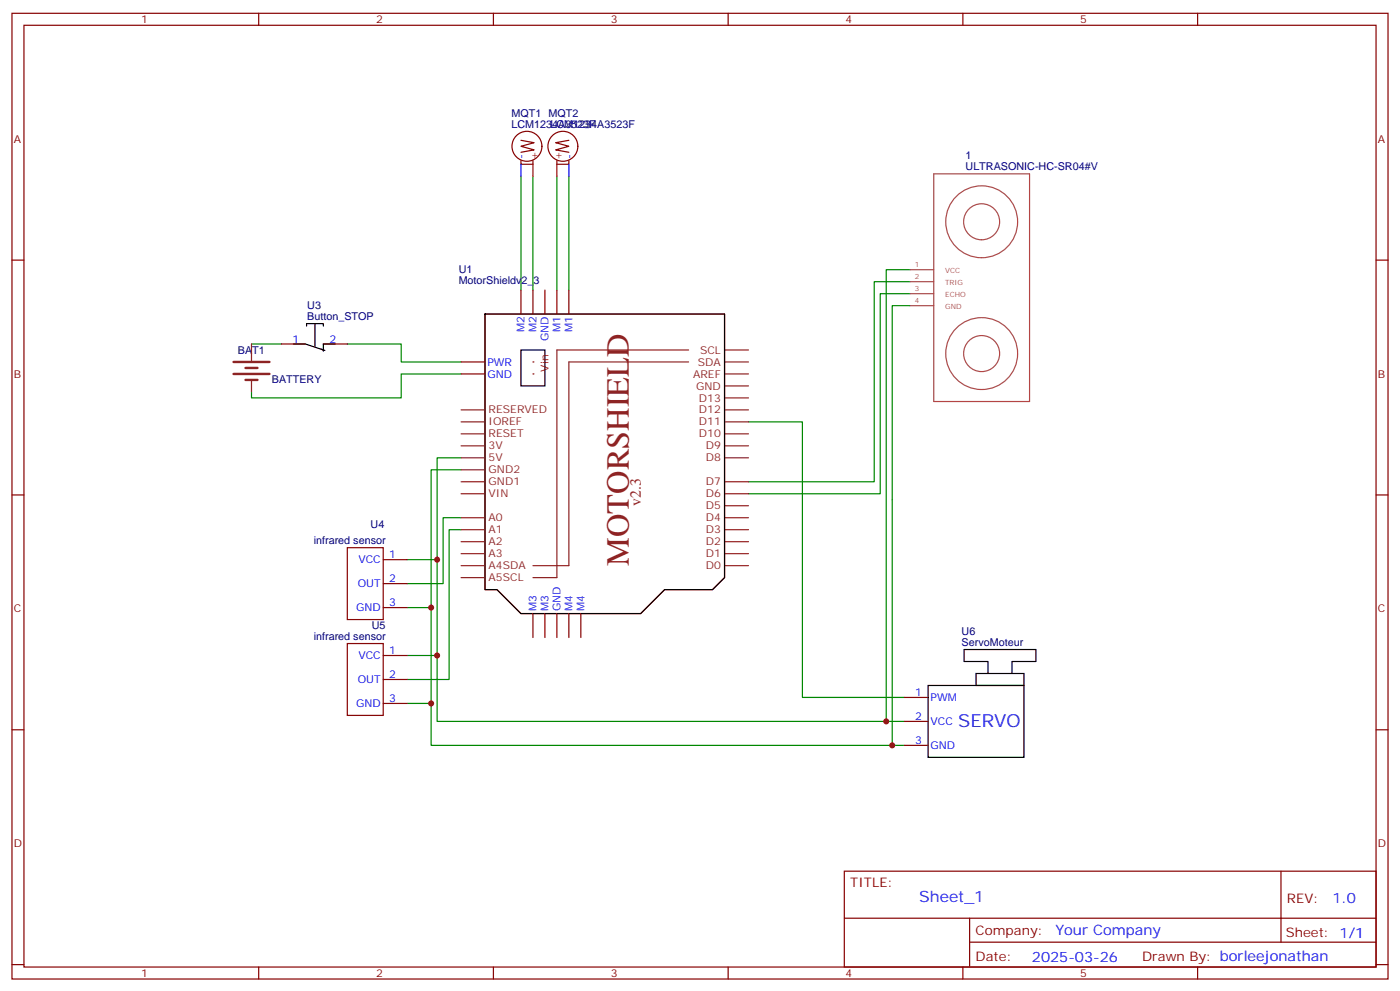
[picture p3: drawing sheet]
<svg xmlns="http://www.w3.org/2000/svg" width="412mm" height="292mm" viewBox="0 0 412 292" stroke-linecap="round" stroke-linejoin="round" font-family="sans-serif">
<g fill="none" stroke="#870000" stroke-width=".35">
<path d="M3.5 3.9h405.4v284.4h-405.4zM7.1 7.4h398.2v277.3h-398.2zM76.2 3.9v3.5M145.3 3.9v3.5M214.5 3.9v3.5M283.6 3.9v3.5M352.8 3.9v3.5M3.5 76.6h3.6M405.3 76.6h3.6M3.5 145.7h3.6M405.3 145.7h3.6M3.5 214.9h3.6"/>
<path d="M405.3 214.9h3.6M248.7 256.5h156.6v28.2h-156.6zM377.3 256.5v20.9M248.7 270.4h156.5M285.6 277.4h119.6M285.6 270.4v14.1M3.5 284h3.6M76.2 284.7v3.6M145.3 284.7v3.6M214.5 284.7v3.6M283.6 284.7v3.6M352.8 284.7v3.6"/>
<path d="M405.3 284h3.6"/>
</g>
<g fill="none" stroke="#008700" stroke-width=".35">
<path d="M153.5 51.9v33.5M157 51.9v33.5M164 51.9v33.5M167.6 51.9v33.5M268.1 79.4h-7v133M268.1 82.9h-10.6v59h-37M268.1 86.5h-8.8v58.9h-38.8M268.1 90h-5.3v129.5M74.1 101.3h8.8M102.3 101.3h15.9v5.3h17.6M135.8 110.1h-17.6v7.1h-44.1v-1.8M135.8 134.8h-7v77.6h137.5"/>
<path d="M135.8 138.3h-8.8v81.2h139.3M220.5 124.2h15.9v81.2h29.9M135.8 156h-3.5v44.1h-12.4M135.8 152.4h-5.3v19.4h-10.6M119.9 164.8h8.9M119.9 178.9h7.1M119.9 193h8.9M119.9 207.1h7.1"/>
</g>
<g fill="#c00">
<circle cx="128.8" cy="164.8" r=".88"/>
<circle cx="128.8" cy="193" r=".88"/>
<circle cx="127" cy="178.9" r=".88"/>
<circle cx="127" cy="207.1" r=".88"/>
<circle cx="261.1" cy="212.4" r=".88"/>
<circle cx="262.8" cy="219.5" r=".88"/>
</g>
<g fill="none" stroke="#870000" stroke-width=".35">
<path d="M153.5 41.3l3.8 .7-3.8 1.1 3.8 1-3.8 .7M153.5 47.3v1.1h3.5v-1.1M164 47.3v1.1h3.6v-1.1M167.6 41.3l-3.9 .7 3.9 1.1-3.9 1 3.9 .7M153.5 85.4v7.1M157 85.4v7.1M160.5 85.4v7.1M164 85.4v7.1M167.6 85.4v7.1M82.9 101.3h7.1M95.2 101.3h7.1M135.8 110.1h7.1"/>
<path d="M135.8 106.6h7.1M102.3 161.3h10.6v21.1h-10.6zM112.9 164.8h7M112.9 171.8h7M112.9 178.9h7M102.3 189.5h10.6v21.1h-10.6zM112.9 193h7M157 180.7v7M160.5 180.7v7M164 180.7v7M167.6 180.7v7M171.1 180.7v7"/>
<path d="M112.9 200.1h7M112.9 207.1h7M266.3 205.4h7.1M266.3 212.4h7.1M266.3 219.5h7.1"/>
<circle cx="155.2" cy="43.1" r="4.4"/>
<circle cx="165.8" cy="43.1" r="4.4"/>
</g>
<path d="M157 48.4v3.5M164 48.4v3.5" fill="none" stroke="#f00" stroke-width=".35"/>
<path d="M153.5 48.4v3.5M167.6 48.4v3.5" fill="none" stroke="#00f" stroke-width=".35"/>
<path d="M68.8 106.6h10.6M68.8 110.1h10.6M72.3 108.3h3.5M72.3 111.9h3.5" fill="none" stroke="#8c2424" stroke-width=".71"/>
<g fill="none" stroke="#8c2424" stroke-width=".35">
<path d="M142.9 92.5h70.5v77.6l-3.5 3.5h-14.1l-7.1 7.1h-35.2l-7.1-7.1h-3.5zM74.1 101.3v4.9M74.1 111.9v3.5M202.8 103h-38.8v67.1h-7M202.8 106.6h-35.2v59.9h-10.6M213.4 103h7.1M213.4 106.6h7.1M213.4 117.2h7.1M213.4 113.6h7.1M213.4 110.1h7.1M135.8 134.8h7.1M135.8 131.3h7.1"/>
<path d="M135.8 127.7h7.1M135.8 124.2h7.1M135.8 120.7h7.1M135.8 138.3h7.1M213.4 134.8h7.1M213.4 131.3h7.1M213.4 127.7h7.1M213.4 124.2h7.1M213.4 120.7h7.1M135.8 159.5h7.1M135.8 156h7.1M135.8 152.4h7.1"/>
<path d="M135.8 145.4h7.1M135.8 141.9h7.1M213.4 159.5h7.1M213.4 156h7.1M213.4 152.4h7.1M213.4 148.9h7.1M213.4 145.4h7.1M213.4 141.9h7.1M135.8 170.1h7.1M135.8 166.5h7.1M135.8 163h7.1M213.4 166.5h7.1"/>
<path d="M213.4 163h7.1"/>
</g>
<path d="M90.3 96v-.7h4.9v.7M92.8 95.3v6.7M142.9 92.5h70.5v77.6l-3.5 3.5h-14.1l-7.1 7.1h-35.2l-7.1-7.1h-3.5zM86.4 101.3h3.6l5.2 1.7M94.6 102.8l1.1 .4M98.8 101.3h-3.6v2.1M287.5 198.3h14.1v3.5h-14.1zM291 198.3v-3.5h-7v-3.6h21.2v3.6h-7.1v3.5M273.4 201.8h28.2v21.2h-28.2z" fill="none" stroke="#000" stroke-width=".35"/>
<path d="M275.1 51.2h28.2v67h-28.2zM268.1 79.4h7M289.1 75.9a10.6 10.6 0 0 1-9.3-15.6 10.6 10.6 0 0 1 18.1-1 10.6 10.6 0 0 1-7.4 16.5l-1.3 .1M289.1 70.6a5.3 5.3 0 0 1-4.6-7.8 5.3 5.3 0 0 1 9-.6 5.3 5.3 0 0 1-3.5 8.3l-.8 .1M268.1 82.9h7M268.1 86.5h7M268.1 90h7M289.1 114.7a10.6 10.6 0 0 1-9.3-15.6 10.6 10.6 0 0 1 18.1-1 10.6 10.6 0 0 1-7.4 16.5l-1.3 .1M289.1 109.4a5.3 5.3 0 0 1-4.6-7.8 5.3 5.3 0 0 1 9-.6 5.3 5.3 0 0 1-3.5 8.3l-.8 .1" fill="none" stroke="#a64a4a" stroke-width=".35"/>
<g fill="#870000">
<circle cx="157" cy="106.6" r=".18"/>
<circle cx="157" cy="110.1" r=".18"/>
</g>
<path d="M153.5 103h7v10.6h-7z" fill="none" stroke="#000" stroke-width=".35"/>
<text font-size="9.5" fill="#8d2323" x="185.2" y="166.5" transform="rotate(-90 185.2 166.5)">MOTORSHIELD</text>
<text font-size="5.3" fill="#00f" x="282.2" y="214.1">SERVO</text>
<text font-size="4.6" fill="#8d2323" x="188.7" y="148.9" transform="rotate(-90 188.7 148.9)">v2.3</text>
<text font-size="4.6" fill="#00f" x="270.8" y="265.5">Sheet_1</text>
<g font-size="4.2" fill="#00f">
<text x="392.5" y="265.8">1.0</text>
<text x="310.9" y="275.3">Your Company</text>
<text x="304" y="283.1">2025-03-26</text>
</g>
<g font-size="3.9" fill="#800">
<text x="250.5" y="261.1">TITLE:</text>
<text x="379.1" y="265.8">REV:</text>
<text x="287.4" y="275.3">Company:</text>
<text x="378.7" y="275.9">Sheet: 1/1</text>
<text x="287.4" y="283">Date:</text>
<text x="336.4" y="283.1">Drawn By: borleejonathan</text>
</g>
<g font-size="3.2" fill="#800">
<text x="41.6" y="6.9">1</text>
<text x="110.8" y="6.9">2</text>
<text x="179.9" y="6.9">3</text>
<text x="249.1" y="6.9">4</text>
<text x="318.2" y="6.9">5</text>
<text x="4.1" y="42">A</text>
<text x="405.9" y="42">A</text>
<text x="4.1" y="111.2">B</text>
<text x="405.9" y="111.2">B</text>
<text x="4.1" y="180.3">C</text>
<text x="405.9" y="180.3">C</text>
<text x="4.1" y="249.4">D</text>
<text x="405.9" y="249.4">D</text>
<text x="41.6" y="287.7">1</text>
<text x="110.8" y="287.7">2</text>
<text x="179.9" y="287.7">3</text>
<text x="249.1" y="287.7">4</text>
<text x="318.2" y="287.7">5</text>
</g>
<g font-size="3.2" fill="#000080">
<text x="150.7" y="34.4">MQT1 MQT2</text>
<text x="150.7" y="37.6">LCM1234A3523F</text>
<text x="162.2" y="37.6">LCM1234A3523F</text>
<text x="284.4" y="46.9">1</text>
<text x="284.4" y="50.1">ULTRASONIC-HC-SR04#V</text>
<text x="135.1" y="83.6">MotorShieldv2_3</text>
<text x="135.1" y="80.4">U1</text>
<text x="90.5" y="94.2">Button_STOP</text>
<text x="90.5" y="91">U3</text>
<text x="70.1" y="104.2">BAT1</text>
<text x="80.1" y="112.6">BATTERY</text>
<text x="109.2" y="155.4">U4</text>
<text x="92.4" y="160.2">infrared sensor</text>
<text x="109.5" y="185.2">U5</text>
<text x="92.4" y="188.4">infrared sensor</text>
<text x="283.3" y="190.2">ServoMoteur</text>
<text x="283.3" y="187">U6</text>
</g>
<g font-size="3.2" fill="#00f">
<text x="154.5" y="46.7" transform="rotate(-90 154.5 46.7)">-</text>
<text x="168.6" y="46.7" transform="rotate(-90 168.6 46.7)">-</text>
<text x="86.2" y="100.9">1</text>
<text x="97" y="100.9">2</text>
<text x="154.5" y="97.9" transform="rotate(-90 154.5 97.9)">M2</text>
<text x="158" y="97.9" transform="rotate(-90 158 97.9)">M2</text>
<text x="161.6" y="100.4" transform="rotate(-90 161.6 100.4)">GND</text>
<text x="165.1" y="97.9" transform="rotate(-90 165.1 97.9)">M1</text>
<text x="168.6" y="97.9" transform="rotate(-90 168.6 97.9)">M1</text>
<text x="143.6" y="107.6">PWR</text>
<text x="143.6" y="111.2">GND</text>
<text x="105.6" y="165.8">VCC</text>
<text x="114.7" y="164.4">1</text>
<text x="105.4" y="172.9">OUT</text>
<text x="114.7" y="171.5">2</text>
<text x="104.9" y="180">GND</text>
<text x="114.7" y="178.5">3</text>
<text x="158" y="180" transform="rotate(-90 158 180)">M3</text>
<text x="161.6" y="180" transform="rotate(-90 161.6 180)">M3</text>
<text x="165.1" y="180" transform="rotate(-90 165.1 180)">GND</text>
<text x="168.6" y="180" transform="rotate(-90 168.6 180)">M4</text>
<text x="172.2" y="180" transform="rotate(-90 172.2 180)">M4</text>
<text x="105.6" y="194.1">VCC</text>
<text x="114.7" y="192.7">1</text>
<text x="105.4" y="201.1">OUT</text>
<text x="114.7" y="199.7">2</text>
<text x="104.9" y="208.2">GND</text>
<text x="114.7" y="206.8">3</text>
<text x="269.6" y="205">1</text>
<text x="274.1" y="206.4">PWM</text>
<text x="269.6" y="212.1">2</text>
<text x="274.1" y="213.5">VCC</text>
<text x="269.6" y="219.1">3</text>
<text x="274.1" y="220.5">GND</text>
</g>
<g font-size="3.2" fill="#f00">
<text x="158.4" y="47.1" transform="rotate(-90 158.4 47.1)">+</text>
<text x="165.5" y="47.1" transform="rotate(-90 165.5 47.1)">+</text>
<text x="161.6" y="109.4" transform="rotate(-90 161.6 109.4)">Vin</text>
</g>
<g font-size="3.2" fill="#8d2323">
<text x="205.6" y="107.6">SDA</text>
<text x="206.2" y="104.1">SCL</text>
<text x="204.2" y="111.2">AREF</text>
<text x="205.1" y="114.7">GND</text>
<text x="205.9" y="118.2">D13</text>
<text x="143.9" y="125.3">IOREF</text>
<text x="143.9" y="121.7">RESERVED</text>
<text x="205.9" y="125.3">D11</text>
<text x="205.9" y="121.7">D12</text>
<text x="143.9" y="128.8">RESET</text>
<text x="205.9" y="128.8">D10</text>
<text x="143.9" y="135.9">5V</text>
<text x="143.9" y="132.3">3V</text>
<text x="207.9" y="135.9">D8</text>
<text x="207.9" y="132.3">D9</text>
<text x="143.9" y="142.9">GND1</text>
<text x="143.9" y="139.4">GND2</text>
<text x="207.9" y="142.9">D7</text>
<text x="143.9" y="146.4">VIN</text>
<text x="207.9" y="150">D5</text>
<text x="207.9" y="146.4">D6</text>
<text x="143.9" y="153.5">A0</text>
<text x="207.9" y="153.5">D4</text>
<text x="143.9" y="160.5">A2</text>
<text x="143.9" y="157">A1</text>
<text x="207.9" y="160.5">D2</text>
<text x="207.9" y="157">D3</text>
<text x="143.9" y="167.6">A4SDA</text>
<text x="143.9" y="164.1">A3</text>
<text x="207.9" y="167.6">D0</text>
<text x="207.9" y="164.1">D1</text>
<text x="143.9" y="171.1">A5SCL</text>
</g>
<g font-size="2.1" fill="#a54b4b">
<text x="269.4" y="78.7">1</text>
<text x="269.4" y="82.2">2</text>
<text x="278.4" y="80.5">VCC</text>
<text x="278.4" y="84">TRIG</text>
<text x="269.4" y="85.8">3</text>
<text x="269.4" y="89.3">4</text>
<text x="278.4" y="87.5">ECHO</text>
<text x="278.4" y="91">GND</text>
</g>
</svg>
